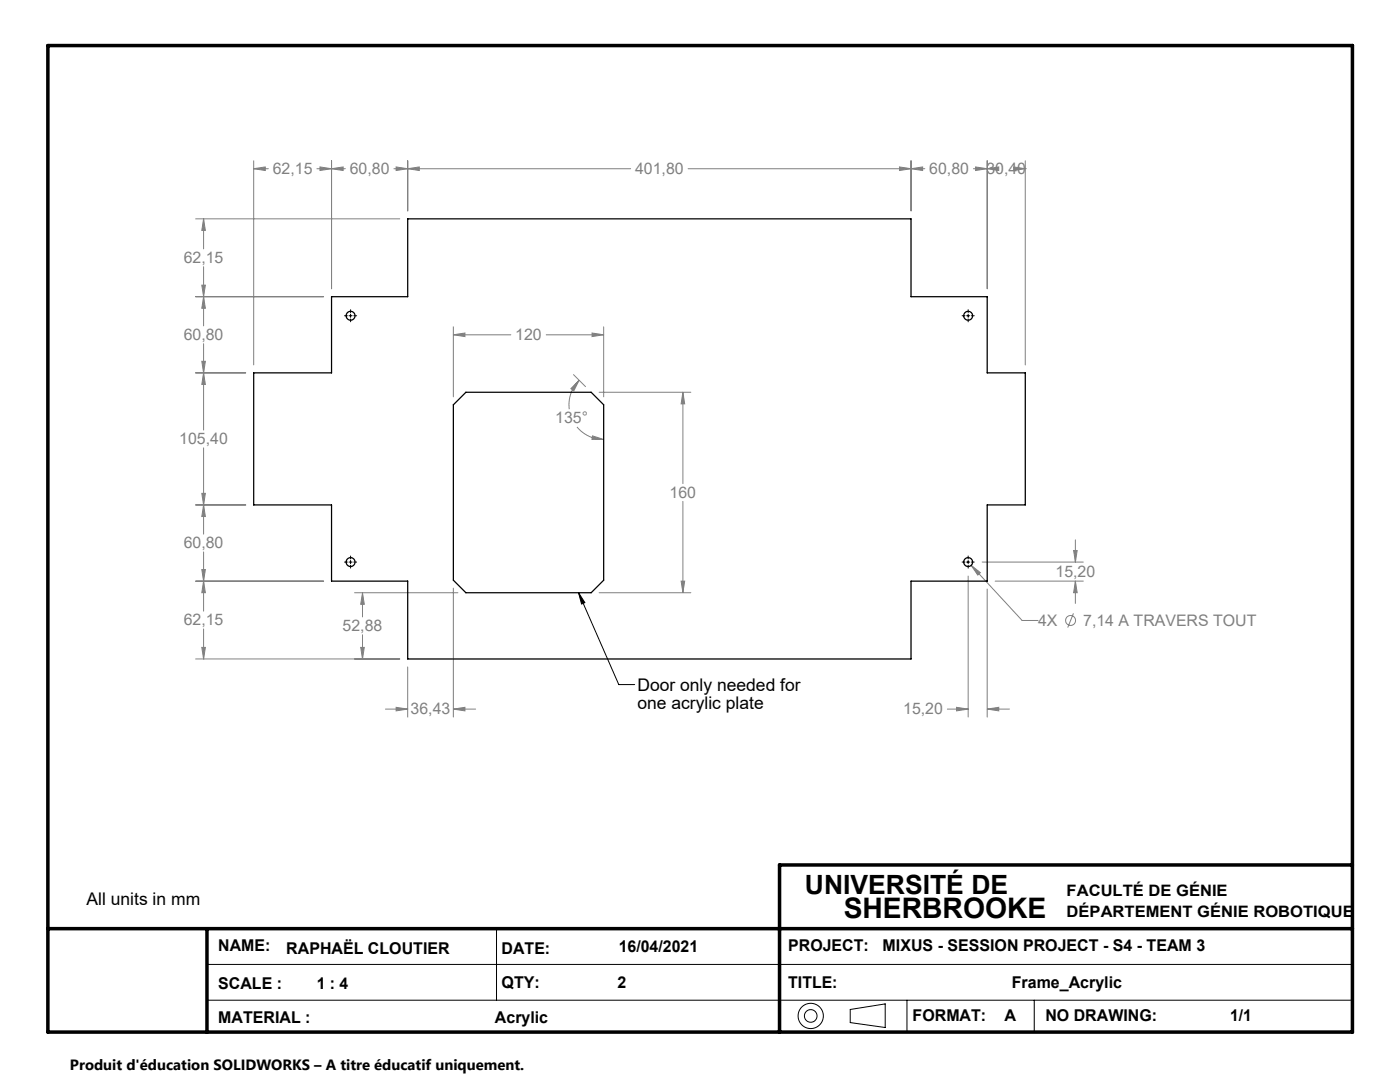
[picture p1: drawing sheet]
<svg xmlns="http://www.w3.org/2000/svg" width="279mm" height="216mm" viewBox="0 0 279 216" stroke-linecap="round" stroke-linejoin="round" font-family="sans-serif">
<g fill="none" stroke="#000" stroke-width=".2">
<path d="M68.8 63h.5M69.6 63h.7M70 61.8v.6M70 62.7v.6M70 63.6v.6M70.6 63h.6M192 63h.6M192.9 63h.6M193.2 61.8v.6M193.2 62.7v.6M193.2 63.6v.6M193.9 63h.5"/>
<path d="M68.8 112.2h.5M69.6 112.2h.7M70 110.9v.6M70 111.8v.7M70 112.8v.6M70.6 112.2h.6M115.5 118.3l1.2 1.9-.6 .3zM115.5 118.3l8 18.3h3.2M192 112.2h.6M192.9 112.2h.6M193.2 110.9v.6M193.2 111.8v.7"/>
<path d="M193.2 112.8v.6M193.9 112.2h.5M41.3 192.4h228.6M41.3 199.6h228.6M99.1 185.3v14.3M181 199.6v6.3M206.4 199.6v6.3M169.7 201.4l7-1.1v4.7l-7-1z"/>
<circle cx="161.8" cy="202.7" r="2.52"/>
<circle cx="161.8" cy="202.7" r="1.26"/>
</g>
<path d="M9.6 9.1h260.3v196.8h-260.3zM269.9 172.6h-114.3v33.3M9.6 185.3h260.3M41.3 185.3v20.6" fill="none" stroke="#000" stroke-width=".7"/>
<g fill="none" stroke="#808080" stroke-width=".2">
<path d="M50.6 33.7l2.3-.4v.7zM50.6 32.1v40.7M50.6 33.7h2.9M63.2 33.7h5.7M63.9 33.3l2.3 .4-2.3 .3zM66.2 33.7l2.3-.4v.7zM66.2 32.1v25.5M78.6 33.7h47.3M79.1 33.3l2.3 .4-2.3 .3zM81.4 33.7l2.3-.4v.7zM81.4 32.1v10M137.3 33.7h47.3"/>
<path d="M179.5 33.3l2.3 .4-2.3 .3zM181.8 33.7l2.3-.4v.7zM181.8 32.1v10M194.3 33.7h2.7M194.7 33.3l2.3 .4-2.3 .3zM197 33.7l2.3-.4v.7zM197 32.1v25.5M197 33.7h.1M202.3 33.3l2.3 .4-2.3 .3zM204.6 33.7h.1M204.6 32.1v40.7M39 59.2h25.6"/>
<path d="M39 43.7h40.8M40.3 56.9h.7l-.4 2.3zM40.6 59.2l.4 2.3h-.7zM40.6 43.7l.4 2.3h-.7zM40.6 43.7v6M40.6 53.2v11.8M39 74.4h10M40.3 72.1h.7l-.4 2.3zM40.6 74.4l.4 2.3h-.7zM40.6 68.6v17.2M90.5 66.8l2.3-.4v.8zM90.5 65.2v14"/>
<path d="M90.5 66.8h11.4M109 66.8h11.5M114.5 74.8l2.4 2.3M115.6 75.9l-1.1 2.1-.6-.5zM115.6 75.9a6.9 6.9 0 0 0-2 5.7M118.2 66.4l2.3 .4-2.3 .4zM119.6 78.3h18.3M120.5 65.2v14M136.3 78.3l.3 2.3h-.7zM136.3 78.3v18.2M40.3 98.4h.7l-.4 2.4zM40.6 89.4v17.2"/>
<path d="M115.1 85.2a6.9 6.9 0 0 0 5.4 2.5M118.3 87l2.2 .7h-2.4zM39 100.8h10M39 116h25.6M40.3 113.6h.7l-.4 2.4zM40.6 100.8l.4 2.3h-.7zM40.6 116l.4 2.3h-.7zM40.6 110.1v11.8M70.8 118.3h20.6M72.3 118.3l.4 2.3h-.7zM72.3 118.3v4.8M90.5 117.4v25.7"/>
<path d="M119.6 118.3h18.3M135.9 116h.7l-.3 2.3zM136.3 100v18.3M193.2 115v28.1M193.8 112.8l1.9 1.5-.6 .4zM193.8 112.8l10.2 11h3.2M196 112.2h20.2M197 117.5v25.6M198.6 116h17.6M214.3 109.8h.7l-.4 2.4zM214.6 116l.4 2.3h-.7zM214.6 107.7v4.5"/>
<path d="M214.6 116v4.4M39 131.5h40.8M40.3 129.2h.7l-.4 2.3zM40.6 125.5v6M72 129.2h.7l-.4 2.3zM72.3 126.7v4.8M81.4 133.1v10M214.2 122.4l-1.1 2.8M76.9 141.5h4.5M79.1 141.1l2.3 .4-2.3 .3zM90.5 141.5l2.3-.4v.7zM90.5 141.5h4.4"/>
<path d="M189.1 141.5h4.1M190.9 141.1l2.3 .4-2.3 .3zM197 141.5l2.3-.4v.7zM197 141.5h4.5"/>
<circle cx="213.7" cy="123.8" r=".99"/>
</g>
<path d="M115.5 118.3l1.2 1.9-.6 .3z" fill="#000"/>
<path d="M63.9 33.3l2.3 .4-2.3 .3zM50.6 33.7l2.3-.4v.7zM79.1 33.3l2.3 .4-2.3 .3zM66.2 33.7l2.3-.4v.7zM81.4 33.7l2.3-.4v.7zM179.5 33.3l2.3 .4-2.3 .3zM194.7 33.3l2.3 .4-2.3 .3zM181.8 33.7l2.3-.4v.7zM202.3 33.3l2.3 .4-2.3 .3zM197 33.7l2.3-.4v.7zM40.6 74.4l.4 2.3h-.7zM40.3 98.4h.7l-.4 2.4zM40.6 59.2l.4 2.3h-.7zM40.3 72.1h.7l-.4 2.3zM40.6 43.7l.4 2.3h-.7zM40.3 56.9h.7l-.4 2.3zM40.6 100.8l.4 2.3h-.7zM40.3 113.6h.7l-.4 2.4zM40.6 116l.4 2.3h-.7zM40.3 129.2h.7l-.4 2.3zM197 141.5l2.3-.4v.7zM190.9 141.1l2.3 .4-2.3 .3zM214.3 109.8h.7l-.4 2.4zM214.6 116l.4 2.3h-.7zM193.8 112.8l1.3 1.9 .6-.4zM90.5 141.5l2.3-.4v.7zM79.1 141.1l2.3 .4-2.3 .3zM72.3 118.3l.4 2.3h-.7zM72 129.2h.7l-.4 2.3zM136.3 78.3l.3 2.3h-.7zM135.9 116h.7l-.3 2.3zM118.2 66.4l2.3 .4-2.3 .4zM90.5 66.8l2.3-.4v.8zM115.6 75.9l-1.1 2.1-.6-.5zM118.3 87l2.2 .7h-2.4z" fill="#808080"/>
<g fill="none" stroke="#000" stroke-width=".25">
<path d="M50.6 74.4h15.6v-15.2h15.2v-15.5h100.4v15.5h15.2v15.2h7.6v26.4h-7.6v15.2h-15.2v15.5h-100.4v-15.5h-15.2v-15.2h-15.6zM93 78.3h25l2.5 2.5v35l-2.5 2.5h-25l-2.5-2.5v-35z"/>
<circle cx="70" cy="63" r=".89"/>
<circle cx="193.2" cy="63" r=".89"/>
<circle cx="70" cy="112.2" r=".89"/>
<circle cx="193.2" cy="112.2" r=".89"/>
</g>
<text font-size="5.6" x="168.4" y="183.2">SHERBROOKE</text>
<text font-size="5.3" x="160.6" y="178.4">UNIVERSITÉ DE</text>
<g font-size="3.5">
<text x="127.2" y="137.9">Door only needed for</text>
<text x="127.2" y="141.5">one acrylic plate</text>
<text x="17.3" y="180.7">All units in mm</text>
</g>
<g font-size="3.2" fill="#808080">
<text x="54.4" y="34.7">62,15</text>
<text x="69.8" y="34.7">60,80</text>
<text x="126.7" y="34.7">401,80</text>
<text x="185.4" y="34.7">60,80</text>
<text x="196.9" y="34.7">30,40</text>
<text x="36.7" y="52.5">62,15</text>
<text x="36.7" y="67.9">60,80</text>
<text x="102.8" y="67.9">120</text>
<text x="35.8" y="88.6">105,40</text>
<text x="110.8" y="84.5">135°</text>
<text x="133.6" y="99.3">160</text>
<text x="36.7" y="109.4">60,80</text>
<text x="210.6" y="115.1">15,20</text>
<text x="36.7" y="124.8">62,15</text>
<text x="68.4" y="125.9">52,88</text>
<text x="207.2" y="124.9">4X</text>
<text x="216.2" y="124.9">7,14 A TRAVERS TOUT</text>
<text x="82" y="142.6">36,43</text>
<text x="180.2" y="142.6">15,20</text>
</g>
<g font-size="3.2">
<text x="43.6" y="189.7">NAME:</text>
<text x="57.1" y="190.4">RAPHAËL CLOUTIER</text>
<text x="100.1" y="190.3">DATE:</text>
<text x="123.5" y="190">16/04/2021</text>
<text x="157.3" y="189.8">PROJECT:</text>
<text x="176.1" y="189.8">MIXUS - SESSION PROJECT - S4 - TEAM 3</text>
<text x="43.6" y="197.3">SCALE :</text>
<text x="63.2" y="197.3">1 : 4</text>
<text x="100.1" y="197.2">QTY:</text>
<text x="123.2" y="197.2">2</text>
<text x="157.3" y="197.2">TITLE:</text>
<text x="201.9" y="197.1">Frame_Acrylic</text>
<text x="182.1" y="203.8">FORMAT:</text>
<text x="200.5" y="203.8">A</text>
<text x="208.6" y="203.8">NO DRAWING:</text>
<text x="245.5" y="203.7">1/1</text>
<text x="43.6" y="204">MATERIAL :</text>
<text x="98.8" y="204">Acrylic</text>
</g>
<g font-size="3.1">
<text x="212.9" y="178.8">FACULTÉ DE GÉNIE</text>
<text x="212.9" y="183.1">DÉPARTEMENT GÉNIE ROBOTIQUE</text>
</g>
<text font-size="3" x="14" y="213.5">Produit d'éducation SOLIDWORKS – A titre éducatif uniquement.</text>
</svg>
